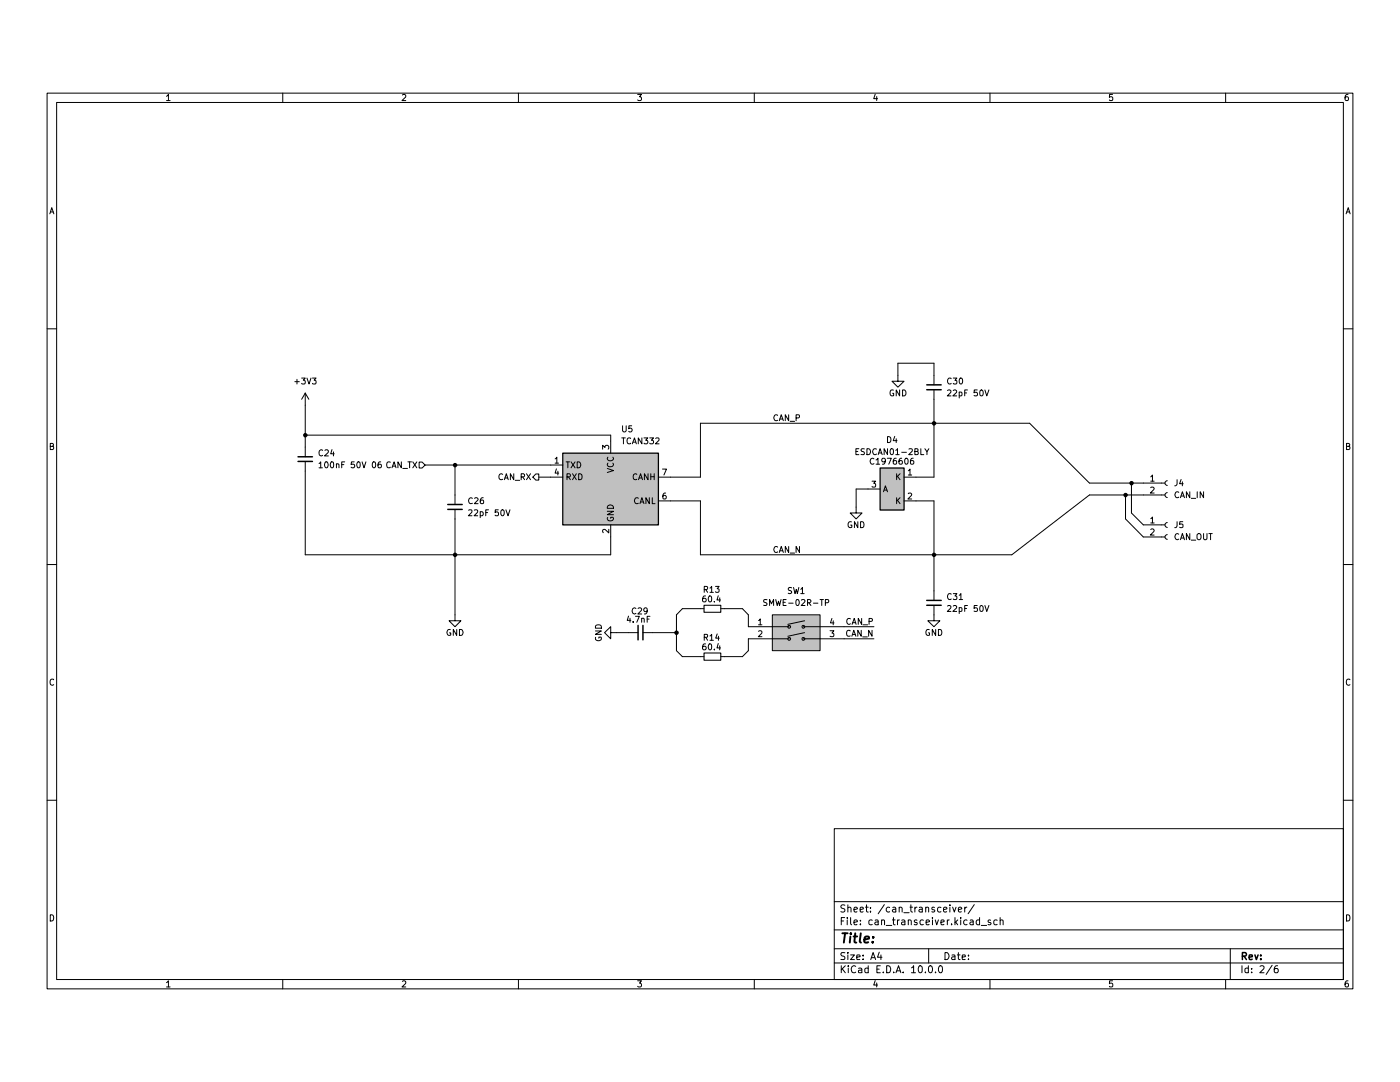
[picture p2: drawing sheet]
(kicad_sch
 (version 20260306)
 (generator "eeschema")
 (generator_version "10.0")
 (paper "A4")
 (lib_symbols
  (symbol "Connector:Conn_01x02_Socket"
   (pin_names
    (offset 1.016) (hide yes)) (exclude_from_sim no) (in_bom yes) (on_board yes)
   (in_pos_files yes)
   (duplicate_pin_numbers_are_jumpers no)
   (property "Reference" "J" (at 0 2.54 0) (show_name no) (do_not_autoplace no) (effects (font (size 1.27 1.27))))
   (property "Value" "Conn_01x02_Socket" (at 0 -5.08 0) (show_name no) (do_not_autoplace no) (effects (font (size 1.27 1.27))))
   (property "Footprint" "" (at 0 0 0) (show_name no) (do_not_autoplace no) (hide yes) (effects (font (size 1.27 1.27))))
   (property "Datasheet" "" (at 0 0 0) (show_name no) (do_not_autoplace no) (hide yes) (effects (font (size 1.27 1.27))))
   (property "Description" "Generic connector, single row, 01x02, script generated" (at 0 0 0) (show_name no) (do_not_autoplace no) (hide yes) (effects (font (size 1.27 1.27))))
   (property "ki_locked" "" (at 0 0 0) (show_name no) (do_not_autoplace no) (effects (font (size 1.27 1.27))))
   (symbol "Conn_01x02_Socket_1_1"
    (polyline (pts (xy -1.27 0) (xy -0.508 0)) (stroke (width 0.1524) (type default)) (fill (type none)))
    (polyline (pts (xy -1.27 -2.54) (xy -0.508 -2.54)) (stroke (width 0.1524) (type default)) (fill (type none)))
    (arc (start 0 -0.508) (mid -0.5058 0) (end 0 0.508) (stroke (width 0.1524) (type default)) (fill (type none)))
    (arc (start 0 -3.048) (mid -0.5058 -2.54) (end 0 -2.032) (stroke (width 0.1524) (type default)) (fill (type none)))
    (pin passive line (at -5.08 0 0) (length 3.81) (name "Pin_1" (effects (font (size 1.27 1.27)))) (number "1" (effects (font (size 1.27 1.27)))))
    (pin passive line (at -5.08 -2.54 0) (length 3.81) (name "Pin_2" (effects (font (size 1.27 1.27)))) (number "2" (effects (font (size 1.27 1.27))))))
   (embedded_fonts no))
  (symbol "Device:C_Small"
   (pin_numbers (hide yes))
   (pin_names
    (offset 0.254) (hide yes)) (exclude_from_sim no) (in_bom yes) (on_board yes)
   (in_pos_files yes)
   (duplicate_pin_numbers_are_jumpers no)
   (property "Reference" "C" (at 0.254 1.778 0) (show_name no) (do_not_autoplace no) (effects (font (size 1.27 1.27)) (justify left)))
   (property "Value" "C_Small" (at 0.254 -2.032 0) (show_name no) (do_not_autoplace no) (effects (font (size 1.27 1.27)) (justify left)))
   (property "Footprint" "" (at 0 0 0) (show_name no) (do_not_autoplace no) (hide yes) (effects (font (size 1.27 1.27))))
   (property "Datasheet" "" (at 0 0 0) (show_name no) (do_not_autoplace no) (hide yes) (effects (font (size 1.27 1.27))))
   (property "Description" "Unpolarized capacitor, small symbol" (at 0 0 0) (show_name no) (do_not_autoplace no) (hide yes) (effects (font (size 1.27 1.27))))
   (symbol "C_Small_0_1"
    (polyline (pts (xy -1.524 0.508) (xy 1.524 0.508)) (stroke (width 0.3048) (type default)) (fill (type none)))
    (polyline (pts (xy -1.524 -0.508) (xy 1.524 -0.508)) (stroke (width 0.3302) (type default)) (fill (type none))))
   (symbol "C_Small_1_1"
    (pin passive line (at 0 2.54 270) (length 2.032) (name "" (effects (font (size 1.27 1.27)))) (number "1" (effects (font (size 1.27 1.27)))))
    (pin passive line (at 0 -2.54 90) (length 2.032) (name "" (effects (font (size 1.27 1.27)))) (number "2" (effects (font (size 1.27 1.27))))))
   (embedded_fonts no))
  (symbol "Device:R_Small"
   (pin_numbers (hide yes))
   (pin_names
    (offset 0.254) (hide yes)) (exclude_from_sim no) (in_bom yes) (on_board yes)
   (in_pos_files yes)
   (duplicate_pin_numbers_are_jumpers no)
   (property "Reference" "R" (at 0.762 0.508 0) (show_name no) (do_not_autoplace no) (effects (font (size 1.27 1.27)) (justify left)))
   (property "Value" "R_Small" (at 0.762 -1.016 0) (show_name no) (do_not_autoplace no) (effects (font (size 1.27 1.27)) (justify left)))
   (property "Footprint" "" (at 0 0 0) (show_name no) (do_not_autoplace no) (hide yes) (effects (font (size 1.27 1.27))))
   (property "Datasheet" "" (at 0 0 0) (show_name no) (do_not_autoplace no) (hide yes) (effects (font (size 1.27 1.27))))
   (property "Description" "Resistor, small symbol" (at 0 0 0) (show_name no) (do_not_autoplace no) (hide yes) (effects (font (size 1.27 1.27))))
   (symbol "R_Small_0_1"
    (rectangle (start -0.762 1.778) (end 0.762 -1.778) (stroke (width 0.2032) (type default)) (fill (type none))))
   (symbol "R_Small_1_1"
    (pin passive line (at 0 2.54 270) (length 0.762) (name "" (effects (font (size 1.27 1.27)))) (number "1" (effects (font (size 1.27 1.27)))))
    (pin passive line (at 0 -2.54 90) (length 0.762) (name "" (effects (font (size 1.27 1.27)))) (number "2" (effects (font (size 1.27 1.27))))))
   (embedded_fonts no))
  (symbol "Interface_CAN_LIN:TCAN332" (exclude_from_sim no) (in_bom yes) (on_board yes)
   (in_pos_files yes)
   (duplicate_pin_numbers_are_jumpers no)
   (property "Reference" "U" (at -10.16 8.89 0) (show_name no) (do_not_autoplace no) (effects (font (size 1.27 1.27)) (justify left)))
   (property "Value" "TCAN332" (at 2.54 8.89 0) (show_name no) (do_not_autoplace no) (effects (font (size 1.27 1.27)) (justify left)))
   (property "Footprint" "" (at 0 -12.7 0) (show_name no) (do_not_autoplace no) (hide yes) (effects (font (size 1.27 1.27)
    (italic yes))))
   (property "Datasheet" "http://www.ti.com/lit/ds/symlink/tcan337.pdf" (at 0 0 0) (show_name no) (do_not_autoplace no) (hide yes) (effects (font (size 1.27 1.27))))
   (property "Description" "High-Speed CAN Transceiver, 1Mbps, 3.3V supply, SOT-23-8/SOIC-8" (at 0 0 0) (show_name no) (do_not_autoplace no) (hide yes) (effects (font (size 1.27 1.27))))
   (symbol "TCAN332_0_1"
    (rectangle (start -10.16 7.62) (end 10.16 -7.62) (stroke (width 0.254) (type default)) (fill (type background))))
   (symbol "TCAN332_1_1"
    (pin input line (at -12.7 5.08 0) (length 2.54) (name "TXD" (effects (font (size 1.27 1.27)))) (number "1" (effects (font (size 1.27 1.27)))))
    (pin power_in line (at 0 -10.16 90) (length 2.54) (name "GND" (effects (font (size 1.27 1.27)))) (number "2" (effects (font (size 1.27 1.27)))))
    (pin power_in line (at 0 10.16 270) (length 2.54) (name "VCC" (effects (font (size 1.27 1.27)))) (number "3" (effects (font (size 1.27 1.27)))))
    (pin tri_state line (at -12.7 2.54 0) (length 2.54) (name "RXD" (effects (font (size 1.27 1.27)))) (number "4" (effects (font (size 1.27 1.27)))))
    (pin no_connect line (at -10.16 -2.54 0) (length 2.54) (hide yes) (name "NC" (effects (font (size 1.27 1.27)))) (number "5" (effects (font (size 1.27 1.27)))))
    (pin bidirectional line (at 12.7 -2.54 180) (length 2.54) (name "CANL" (effects (font (size 1.27 1.27)))) (number "6" (effects (font (size 1.27 1.27)))))
    (pin bidirectional line (at 12.7 2.54 180) (length 2.54) (name "CANH" (effects (font (size 1.27 1.27)))) (number "7" (effects (font (size 1.27 1.27)))))
    (pin no_connect line (at -10.16 -5.08 0) (length 2.54) (hide yes) (name "NC" (effects (font (size 1.27 1.27)))) (number "8" (effects (font (size 1.27 1.27))))))
   (embedded_fonts no))
  (symbol "Sharing_Symbol:ESDCAN01-2BLY" (exclude_from_sim no) (in_bom yes) (on_board yes)
   (in_pos_files yes)
   (duplicate_pin_numbers_are_jumpers no)
   (property "Reference" "D" (at 6.096 1.27 0) (show_name no) (do_not_autoplace no) (effects (font (size 1.27 1.27))))
   (property "Value" "ESDCAN01-2BLY" (at 13.462 -1.016 0) (show_name no) (do_not_autoplace no) (effects (font (size 1.27 1.27))))
   (property "Footprint" "Package_TO_SOT_SMD:TSOT-23" (at -13.97 1.27 0) (show_name no) (do_not_autoplace no) (hide yes) (effects (font (size 1.27 1.27))))
   (property "Datasheet" "https://www.st.com/resource/en/datasheet/esdcan01-2bly.pdf" (at -13.97 1.27 0) (show_name no) (do_not_autoplace no) (hide yes) (effects (font (size 1.27 1.27))))
   (property "Description" "" (at -13.97 1.27 0) (show_name no) (do_not_autoplace no) (hide yes) (effects (font (size 1.27 1.27))))
   (symbol "ESDCAN01-2BLY_0_0"
    (pin passive line (at 0 -5.08 90) (length 2.54) (name "A" (effects (font (size 1.27 1.27)))) (number "3" (effects (font (size 1.27 1.27))))))
   (symbol "ESDCAN01-2BLY_0_1"
    (rectangle (start -4.445 2.54) (end 4.445 -2.54) (stroke (width 0.254) (type default)) (fill (type background))))
   (symbol "ESDCAN01-2BLY_1_1"
    (pin passive line (at -2.54 5.08 270) (length 2.54) (name "K" (effects (font (size 1.27 1.27)))) (number "1" (effects (font (size 1.27 1.27)))))
    (pin passive line (at 2.54 5.08 270) (length 2.54) (name "K" (effects (font (size 1.27 1.27)))) (number "2" (effects (font (size 1.27 1.27))))))
   (embedded_fonts no))
  (symbol "Sharing_Symbol:SMWE-02R-TP" (exclude_from_sim no) (in_bom yes) (on_board yes)
   (in_pos_files yes)
   (duplicate_pin_numbers_are_jumpers no)
   (property "Reference" "SW" (at 0 0 0) (show_name no) (do_not_autoplace no) (effects (font (size 1.27 1.27))))
   (property "Value" "SMWE-02R-TP" (at 0 0 0) (show_name no) (do_not_autoplace no) (effects (font (size 1.27 1.27))))
   (property "Footprint" "Sharing_Footprint:SW-TH_SMWE-02R-TP" (at 0 0 0) (show_name no) (do_not_autoplace no) (hide yes) (effects (font (size 1.27 1.27))))
   (property "Datasheet" "https://item.szlcsc.com/datasheet/SMWE-02R-TP/6048234.html" (at 0 0 0) (show_name no) (do_not_autoplace no) (hide yes) (effects (font (size 1.27 1.27))))
   (property "Description" "Type:Slide, Rocked Circuit:DPST Number of Positions:1 Termination Style:PC Pin Lead Pitch:- Current Rating:25mA Voltage Rating:24V Operating Temperature:-20°C~+70°C Operating Temperature:-20°C~+70°C Operating Life:4,000 times Color:Red" (at 0 0 0) (show_name no) (do_not_autoplace no) (hide yes) (effects (font (size 1.27 1.27))))
   (property "Manufacturer Part" "SMWE-02R-TP" (at 0 0 0) (show_name no) (do_not_autoplace no) (hide yes) (effects (font (size 1.27 1.27))))
   (property "Manufacturer" "SM Switch" (at 0 0 0) (show_name no) (do_not_autoplace no) (hide yes) (effects (font (size 1.27 1.27))))
   (property "Supplier Part" "C5299546" (at 0 0 0) (show_name no) (do_not_autoplace no) (hide yes) (effects (font (size 1.27 1.27))))
   (property "Supplier" "LCSC" (at 0 0 0) (show_name no) (do_not_autoplace no) (hide yes) (effects (font (size 1.27 1.27))))
   (property "LCSC Part Name" "1位拨码开关" (at 0 0 0) (show_name no) (do_not_autoplace no) (hide yes) (effects (font (size 1.27 1.27))))
   (symbol "SMWE-02R-TP_1_0"
    (polyline (pts (xy -5.08 0) (xy -1.524 0)) (stroke (width 0) (type default)) (fill (type none)))
    (polyline (pts (xy -5.08 -2.54) (xy -1.524 -2.54)) (stroke (width 0) (type default)) (fill (type none)))
    (polyline (pts (xy -1.778 0.508) (xy 1.778 1.27)) (stroke (width 0) (type default)) (fill (type none)))
    (polyline (pts (xy -1.778 -2.032) (xy 1.778 -1.27)) (stroke (width 0) (type default)) (fill (type none)))
    (circle (center -1.524 0) (radius 0.254) (stroke (width 0) (type default)) (fill (type none)))
    (circle (center -1.524 -2.54) (radius 0.254) (stroke (width 0) (type default)) (fill (type none)))
    (polyline (pts (xy 1.524 0) (xy 5.08 0)) (stroke (width 0) (type default)) (fill (type none)))
    (circle (center 1.524 0) (radius 0.254) (stroke (width 0) (type default)) (fill (type none)))
    (polyline (pts (xy 1.524 -2.54) (xy 5.08 -2.54)) (stroke (width 0) (type default)) (fill (type none)))
    (circle (center 1.524 -2.54) (radius 0.254) (stroke (width 0) (type default)) (fill (type none)))
    (pin unspecified line (at -10.16 0 0) (length 5.08) (name "1" (effects (font (size 0.0254 0.0254)))) (number "1" (effects (font (size 1.27 1.27)))))
    (pin unspecified line (at -10.16 -2.54 0) (length 5.08) (name "2" (effects (font (size 0.0254 0.0254)))) (number "2" (effects (font (size 1.27 1.27)))))
    (pin unspecified line (at 10.16 -2.54 180) (length 5.08) (name "3" (effects (font (size 0.0254 0.0254)))) (number "3" (effects (font (size 1.27 1.27)))))
    (pin unspecified line (at 10.16 0 180) (length 5.08) (name "4" (effects (font (size 0.0254 0.0254)))) (number "4" (effects (font (size 1.27 1.27))))))
   (symbol "SMWE-02R-TP_1_1"
    (rectangle (start -5.08 2.54) (end 5.08 -5.08) (stroke (width 0) (type solid)) (fill (type background))))
   (embedded_fonts no))
  (symbol "power:+3V3"
   (power global)
   (pin_names
    (offset 0)) (exclude_from_sim no) (in_bom yes) (on_board yes)
   (in_pos_files yes)
   (duplicate_pin_numbers_are_jumpers no)
   (property "Reference" "#PWR" (at 0 -3.81 0) (show_name no) (do_not_autoplace no) (hide yes) (effects (font (size 1.27 1.27))))
   (property "Value" "+3V3" (at 0 3.556 0) (show_name no) (do_not_autoplace no) (effects (font (size 1.27 1.27))))
   (property "Footprint" "" (at 0 0 0) (show_name no) (do_not_autoplace no) (hide yes) (effects (font (size 1.27 1.27))))
   (property "Datasheet" "" (at 0 0 0) (show_name no) (do_not_autoplace no) (hide yes) (effects (font (size 1.27 1.27))))
   (property "Description" "Power symbol creates a global label with name \"+3V3\"" (at 0 0 0) (show_name no) (do_not_autoplace no) (hide yes) (effects (font (size 1.27 1.27))))
   (symbol "+3V3_0_1"
    (polyline (pts (xy -0.762 1.27) (xy 0 2.54)) (stroke (width 0) (type default)) (fill (type none)))
    (polyline (pts (xy 0 2.54) (xy 0.762 1.27)) (stroke (width 0) (type default)) (fill (type none)))
    (polyline (pts (xy 0 0) (xy 0 2.54)) (stroke (width 0) (type default)) (fill (type none))))
   (symbol "+3V3_1_1"
    (pin power_in line (at 0 0 90) (length 0) (hide yes) (name "+3V3" (effects (font (size 1.27 1.27)))) (number "1" (effects (font (size 1.27 1.27))))))
   (embedded_fonts no))
  (symbol "power:GND"
   (power global)
   (pin_names
    (offset 0)) (exclude_from_sim no) (in_bom yes) (on_board yes)
   (in_pos_files yes)
   (duplicate_pin_numbers_are_jumpers no)
   (property "Reference" "#PWR" (at 0 -6.35 0) (show_name no) (do_not_autoplace no) (hide yes) (effects (font (size 1.27 1.27))))
   (property "Value" "GND" (at 0 -3.81 0) (show_name no) (do_not_autoplace no) (effects (font (size 1.27 1.27))))
   (property "Footprint" "" (at 0 0 0) (show_name no) (do_not_autoplace no) (hide yes) (effects (font (size 1.27 1.27))))
   (property "Datasheet" "" (at 0 0 0) (show_name no) (do_not_autoplace no) (hide yes) (effects (font (size 1.27 1.27))))
   (property "Description" "Power symbol creates a global label with name \"GND\" , ground" (at 0 0 0) (show_name no) (do_not_autoplace no) (hide yes) (effects (font (size 1.27 1.27))))
   (symbol "GND_0_1"
    (polyline (pts (xy 0 0) (xy 0 -1.27) (xy 1.27 -1.27) (xy 0 -2.54) (xy -1.27 -1.27) (xy 0 -1.27)) (stroke (width 0) (type default)) (fill (type none))))
   (symbol "GND_1_1"
    (pin power_in line (at 0 0 270) (length 0) (hide yes) (name "GND" (effects (font (size 1.27 1.27)))) (number "1" (effects (font (size 1.27 1.27))))))
   (embedded_fonts no)))
 (junction
  (at 238.76 95.25)
  (diameter 0)
  (color 0 0 0 0))
 (junction
  (at 198.12 80.01)
  (diameter 0)
  (color 0 0 0 0))
 (junction
  (at 143.51 124.46)
  (diameter 0)
  (color 0 0 0 0))
 (junction
  (at 198.12 107.95)
  (diameter 0)
  (color 0 0 0 0))
 (junction
  (at 64.77 82.55)
  (diameter 0)
  (color 0 0 0 0))
 (junction
  (at 96.52 88.9)
  (diameter 0)
  (color 0 0 0 0))
 (junction
  (at 96.52 107.95)
  (diameter 0)
  (color 0 0 0 0))
 (junction
  (at 240.03 92.71)
  (diameter 0)
  (color 0 0 0 0))
 (wire
  (pts (xy 96.52 107.95) (xy 129.54 107.95))
  (stroke (width 0) (type default)))
 (wire
  (pts (xy 129.54 82.55) (xy 129.54 83.82))
  (stroke (width 0) (type default)))
 (wire
  (pts (xy 143.51 120.65) (xy 143.51 124.46))
  (stroke (width 0) (type default)))
 (wire
  (pts (xy 242.57 104.14) (xy 238.76 100.33))
  (stroke (width 0) (type default)))
 (wire
  (pts (xy 143.51 124.46) (xy 143.51 128.27))
  (stroke (width 0) (type default)))
 (wire
  (pts (xy 231.14 92.71) (xy 240.03 92.71))
  (stroke (width 0) (type default)))
 (wire
  (pts (xy 158.75 125.73) (xy 158.75 128.27))
  (stroke (width 0) (type default)))
 (wire
  (pts (xy 238.76 95.25) (xy 238.76 100.33))
  (stroke (width 0) (type default)))
 (wire
  (pts (xy 153.67 129.54) (xy 157.48 129.54))
  (stroke (width 0) (type default)))
 (wire
  (pts (xy 198.12 96.52) (xy 198.12 107.95))
  (stroke (width 0) (type default)))
 (wire
  (pts (xy 148.59 80.01) (xy 148.59 91.44))
  (stroke (width 0) (type default)))
 (wire
  (pts (xy 198.12 107.95) (xy 214.63 107.95))
  (stroke (width 0) (type default)))
 (wire
  (pts (xy 240.03 92.71) (xy 242.57 92.71))
  (stroke (width 0) (type default)))
 (wire
  (pts (xy 181.61 93.98) (xy 184.15 93.98))
  (stroke (width 0) (type default)))
 (wire
  (pts (xy 185.42 123.19) (xy 179.07 123.19))
  (stroke (width 0) (type default)))
 (wire
  (pts (xy 179.07 125.73) (xy 185.42 125.73))
  (stroke (width 0) (type default)))
 (wire
  (pts (xy 64.77 82.55) (xy 64.77 85.09))
  (stroke (width 0) (type default)))
 (wire
  (pts (xy 144.78 129.54) (xy 148.59 129.54))
  (stroke (width 0) (type default)))
 (wire
  (pts (xy 144.78 119.38) (xy 148.59 119.38))
  (stroke (width 0) (type default)))
 (wire
  (pts (xy 96.52 107.95) (xy 96.52 120.65))
  (stroke (width 0) (type default)))
 (wire
  (pts (xy 133.35 124.46) (xy 130.81 124.46))
  (stroke (width 0) (type default)))
 (wire
  (pts (xy 96.52 100.33) (xy 96.52 107.95))
  (stroke (width 0) (type default)))
 (wire
  (pts (xy 64.77 107.95) (xy 96.52 107.95))
  (stroke (width 0) (type default)))
 (wire
  (pts (xy 64.77 90.17) (xy 64.77 107.95))
  (stroke (width 0) (type default)))
 (wire
  (pts (xy 242.57 101.6) (xy 240.03 99.06))
  (stroke (width 0) (type default)))
 (wire
  (pts (xy 144.78 129.54) (xy 143.51 128.27))
  (stroke (width 0) (type default)))
 (wire
  (pts (xy 157.48 129.54) (xy 158.75 128.27))
  (stroke (width 0) (type default)))
 (wire
  (pts (xy 231.14 95.25) (xy 238.76 95.25))
  (stroke (width 0) (type default)))
 (wire
  (pts (xy 190.5 69.85) (xy 190.5 67.31))
  (stroke (width 0) (type default)))
 (wire
  (pts (xy 90.17 88.9) (xy 96.52 88.9))
  (stroke (width 0) (type default)))
 (wire
  (pts (xy 96.52 88.9) (xy 116.84 88.9))
  (stroke (width 0) (type default)))
 (wire
  (pts (xy 198.12 80.01) (xy 218.44 80.01))
  (stroke (width 0) (type default)))
 (wire
  (pts (xy 148.59 107.95) (xy 148.59 96.52))
  (stroke (width 0) (type default)))
 (wire
  (pts (xy 158.75 120.65) (xy 158.75 123.19))
  (stroke (width 0) (type default)))
 (wire
  (pts (xy 148.59 96.52) (xy 142.24 96.52))
  (stroke (width 0) (type default)))
 (wire
  (pts (xy 64.77 76.2) (xy 64.77 82.55))
  (stroke (width 0) (type default)))
 (wire
  (pts (xy 194.31 91.44) (xy 198.12 91.44))
  (stroke (width 0) (type default)))
 (wire
  (pts (xy 138.43 124.46) (xy 143.51 124.46))
  (stroke (width 0) (type default)))
 (wire
  (pts (xy 64.77 82.55) (xy 129.54 82.55))
  (stroke (width 0) (type default)))
 (wire
  (pts (xy 129.54 104.14) (xy 129.54 107.95))
  (stroke (width 0) (type default)))
 (wire
  (pts (xy 190.5 67.31) (xy 198.12 67.31))
  (stroke (width 0) (type default)))
 (wire
  (pts (xy 153.67 119.38) (xy 157.48 119.38))
  (stroke (width 0) (type default)))
 (wire
  (pts (xy 143.51 120.65) (xy 144.78 119.38))
  (stroke (width 0) (type default)))
 (wire
  (pts (xy 181.61 97.79) (xy 181.61 93.98))
  (stroke (width 0) (type default)))
 (wire
  (pts (xy 157.48 119.38) (xy 158.75 120.65))
  (stroke (width 0) (type default)))
 (wire
  (pts (xy 198.12 67.31) (xy 198.12 69.85))
  (stroke (width 0) (type default)))
 (wire
  (pts (xy 198.12 107.95) (xy 198.12 115.57))
  (stroke (width 0) (type default)))
 (wire
  (pts (xy 231.14 92.71) (xy 218.44 80.01))
  (stroke (width 0) (type default)))
 (wire
  (pts (xy 114.3 91.44) (xy 116.84 91.44))
  (stroke (width 0) (type default)))
 (wire
  (pts (xy 198.12 74.93) (xy 198.12 80.01))
  (stroke (width 0) (type default)))
 (wire
  (pts (xy 238.76 95.25) (xy 242.57 95.25))
  (stroke (width 0) (type default)))
 (wire
  (pts (xy 194.31 96.52) (xy 198.12 96.52))
  (stroke (width 0) (type default)))
 (wire
  (pts (xy 214.63 107.95) (xy 231.14 95.25))
  (stroke (width 0) (type default)))
 (wire
  (pts (xy 198.12 91.44) (xy 198.12 80.01))
  (stroke (width 0) (type default)))
 (wire
  (pts (xy 96.52 88.9) (xy 96.52 95.25))
  (stroke (width 0) (type default)))
 (wire
  (pts (xy 148.59 107.95) (xy 198.12 107.95))
  (stroke (width 0) (type default)))
 (wire
  (pts (xy 240.03 92.71) (xy 240.03 99.06))
  (stroke (width 0) (type default)))
 (wire
  (pts (xy 148.59 91.44) (xy 142.24 91.44))
  (stroke (width 0) (type default)))
 (wire
  (pts (xy 148.59 80.01) (xy 198.12 80.01))
  (stroke (width 0) (type default)))
 (label "CAN_P"
  (at 163.83 80.01 0)
  (effects (font (size 1.27 1.27)) (justify left bottom)))
 (label "CAN_P"
  (at 185.42 123.19 180)
  (effects (font (size 1.27 1.27)) (justify right bottom)))
 (label "CAN_N"
  (at 163.83 107.95 0)
  (effects (font (size 1.27 1.27)) (justify left bottom)))
 (label "CAN_N"
  (at 185.42 125.73 180)
  (effects (font (size 1.27 1.27)) (justify right bottom)))
 (hierarchical_label "CAN_RX"
  (shape output)
  (at 114.3 91.44 180)
  (effects (font (size 1.27 1.27)) (justify right)))
 (hierarchical_label "CAN_TX"
  (shape input)
  (at 90.17 88.9 180)
  (effects (font (size 1.27 1.27)) (justify right)))
 (symbol
  (lib_id "Device:R_Small")
  (at 151.13 129.54 90)
  (unit 1)
  (body_style 1)
  (exclude_from_sim no)
  (in_bom yes)
  (on_board yes)
  (in_pos_files yes)
  (dnp no)
  (property "Reference" "R14" (at 152.908 125.476 90) (show_name no) (do_not_autoplace no) (effects (font (size 1.27 1.27)) (justify left)))
  (property "Value" "60.4" (at 153.162 127.508 90) (show_name no) (do_not_autoplace no) (effects (font (size 1.27 1.27)) (justify left)))
  (property "Footprint" "Resistor_SMD:R_0603_1608Metric" (at 151.13 129.54 0) (hide yes) (show_name no) (do_not_autoplace no) (effects (font (size 1.27 1.27))))
  (property "Datasheet" "" (at 151.13 129.54 0) (hide yes) (show_name no) (do_not_autoplace no) (effects (font (size 1.27 1.27))))
  (property "Description" "Resistor, small symbol" (at 151.13 129.54 0) (hide yes) (show_name no) (do_not_autoplace no) (effects (font (size 1.27 1.27))))
  (property "LCSC Part #" "C23090" (at 151.13 129.54 0) (hide yes) (show_name no) (do_not_autoplace no) (effects (font (size 1.27 1.27))))
  (property "JLCPCB Part #" "C23090" (at 154.686 123.19 0) (hide yes) (show_name no) (do_not_autoplace no) (effects (font (size 1.27 1.27))))
  (property "Package" "0603" (at 151.13 129.54 0) (hide yes) (show_name no) (do_not_autoplace no) (effects (font (size 1.27 1.27))))
  (pin "1")
  (pin "2"))
 (symbol
  (lib_id "Device:C_Small")
  (at 198.12 72.39 0)
  (unit 1)
  (body_style 1)
  (exclude_from_sim no)
  (in_bom yes)
  (on_board yes)
  (in_pos_files yes)
  (dnp no)
  (property "Reference" "C30" (at 200.66 71.1262 0) (show_name no) (do_not_autoplace no) (effects (font (size 1.27 1.27)) (justify left)))
  (property "Value" "22pF 50V" (at 200.66 73.6662 0) (show_name no) (do_not_autoplace no) (effects (font (size 1.27 1.27)) (justify left)))
  (property "Footprint" "Capacitor_SMD:C_0402_1005Metric" (at 198.12 72.39 0) (hide yes) (show_name no) (do_not_autoplace no) (effects (font (size 1.27 1.27))))
  (property "Datasheet" "" (at 198.12 72.39 0) (hide yes) (show_name no) (do_not_autoplace no) (effects (font (size 1.27 1.27))))
  (property "Description" "Unpolarized capacitor, small symbol" (at 198.12 72.39 0) (hide yes) (show_name no) (do_not_autoplace no) (effects (font (size 1.27 1.27))))
  (property "LCSC Part #" "C70464" (at 198.12 72.39 0) (hide yes) (show_name no) (do_not_autoplace no) (effects (font (size 1.27 1.27))))
  (property "JLCPCB Part #" "C1555" (at 204.978 75.946 0) (hide yes) (show_name no) (do_not_autoplace no) (effects (font (size 1.27 1.27))))
  (property "Package" "0402 Basic" (at 198.12 72.39 0) (hide yes) (show_name no) (do_not_autoplace no) (effects (font (size 1.27 1.27))))
  (pin "1")
  (pin "2"))
 (symbol
  (lib_id "power:GND")
  (at 190.5 69.85 0)
  (unit 1)
  (body_style 1)
  (exclude_from_sim no)
  (in_bom yes)
  (on_board yes)
  (in_pos_files yes)
  (dnp no)
  (property "Reference" "#PWR057" (at 190.5 76.2 0) (hide yes) (show_name no) (do_not_autoplace no) (effects (font (size 1.27 1.27))))
  (property "Value" "GND" (at 190.5 73.66 0) (show_name no) (do_not_autoplace no) (effects (font (size 1.27 1.27))))
  (property "Footprint" "" (at 190.5 69.85 0) (hide yes) (show_name no) (do_not_autoplace no) (effects (font (size 1.27 1.27))))
  (property "Datasheet" "" (at 190.5 69.85 0) (hide yes) (show_name no) (do_not_autoplace no) (effects (font (size 1.27 1.27))))
  (property "Description" "Power symbol creates a global label with name \"GND\" , ground" (at 190.5 69.85 0) (hide yes) (show_name no) (do_not_autoplace no) (effects (font (size 1.27 1.27))))
  (pin "1"))
 (symbol
  (lib_id "Device:C_Small")
  (at 198.12 118.11 0)
  (unit 1)
  (body_style 1)
  (exclude_from_sim no)
  (in_bom yes)
  (on_board yes)
  (in_pos_files yes)
  (dnp no)
  (property "Reference" "C31" (at 200.66 116.8462 0) (show_name no) (do_not_autoplace no) (effects (font (size 1.27 1.27)) (justify left)))
  (property "Value" "22pF 50V" (at 200.66 119.3862 0) (show_name no) (do_not_autoplace no) (effects (font (size 1.27 1.27)) (justify left)))
  (property "Footprint" "Capacitor_SMD:C_0402_1005Metric" (at 198.12 118.11 0) (hide yes) (show_name no) (do_not_autoplace no) (effects (font (size 1.27 1.27))))
  (property "Datasheet" "" (at 198.12 118.11 0) (hide yes) (show_name no) (do_not_autoplace no) (effects (font (size 1.27 1.27))))
  (property "Description" "Unpolarized capacitor, small symbol" (at 198.12 118.11 0) (hide yes) (show_name no) (do_not_autoplace no) (effects (font (size 1.27 1.27))))
  (property "LCSC Part #" "C70464" (at 198.12 118.11 0) (hide yes) (show_name no) (do_not_autoplace no) (effects (font (size 1.27 1.27))))
  (property "JLCPCB Part #" "C1555" (at 204.978 121.92 0) (hide yes) (show_name no) (do_not_autoplace no) (effects (font (size 1.27 1.27))))
  (property "Package" "0402 Basic" (at 198.12 118.11 0) (hide yes) (show_name no) (do_not_autoplace no) (effects (font (size 1.27 1.27))))
  (pin "1")
  (pin "2"))
 (symbol
  (lib_id "Device:C_Small")
  (at 96.52 97.79 0)
  (unit 1)
  (body_style 1)
  (exclude_from_sim no)
  (in_bom yes)
  (on_board yes)
  (in_pos_files yes)
  (dnp no)
  (property "Reference" "C26" (at 99.06 96.5262 0) (show_name no) (do_not_autoplace no) (effects (font (size 1.27 1.27)) (justify left)))
  (property "Value" "22pF 50V" (at 99.06 99.0662 0) (show_name no) (do_not_autoplace no) (effects (font (size 1.27 1.27)) (justify left)))
  (property "Footprint" "Capacitor_SMD:C_0402_1005Metric" (at 96.52 97.79 0) (hide yes) (show_name no) (do_not_autoplace no) (effects (font (size 1.27 1.27))))
  (property "Datasheet" "" (at 96.52 97.79 0) (hide yes) (show_name no) (do_not_autoplace no) (effects (font (size 1.27 1.27))))
  (property "Description" "Unpolarized capacitor, small symbol" (at 96.52 97.79 0) (hide yes) (show_name no) (do_not_autoplace no) (effects (font (size 1.27 1.27))))
  (property "LCSC Part #" "C70464" (at 96.52 97.79 0) (hide yes) (show_name no) (do_not_autoplace no) (effects (font (size 1.27 1.27))))
  (property "JLCPCB Part #" "C1555" (at 103.378 101.6 0) (hide yes) (show_name no) (do_not_autoplace no) (effects (font (size 1.27 1.27))))
  (property "Package" "0402 Basic" (at 96.52 97.79 0) (hide yes) (show_name no) (do_not_autoplace no) (effects (font (size 1.27 1.27))))
  (pin "1")
  (pin "2"))
 (symbol
  (lib_id "Sharing_Symbol:ESDCAN01-2BLY")
  (at 189.23 93.98 270)
  (unit 1)
  (body_style 1)
  (exclude_from_sim no)
  (in_bom yes)
  (on_board yes)
  (in_pos_files yes)
  (dnp no)
  (property "Reference" "D4" (at 189.23 83.566 90) (show_name no) (do_not_autoplace no) (effects (font (size 1.27 1.27))))
  (property "Value" "ESDCAN01-2BLY" (at 189.23 86.106 90) (show_name no) (do_not_autoplace no) (effects (font (size 1.27 1.27))))
  (property "Footprint" "Package_TO_SOT_SMD:TSOT-23" (at 190.5 80.01 0) (hide yes) (show_name no) (do_not_autoplace no) (effects (font (size 1.27 1.27))))
  (property "Datasheet" "https://www.st.com/resource/en/datasheet/esdcan01-2bly.pdf" (at 190.5 80.01 0) (hide yes) (show_name no) (do_not_autoplace no) (effects (font (size 1.27 1.27))))
  (property "Description" "" (at 190.5 80.01 0) (hide yes) (show_name no) (do_not_autoplace no) (effects (font (size 1.27 1.27))))
  (property "JLCPCB Part #" "C1976606" (at 189.23 88.138 90) (show_name no) (do_not_autoplace no) (effects (font (size 1.27 1.27))))
  (property "LCSC Part #" "C1976606" (at 189.23 93.98 90) (hide yes) (show_name no) (do_not_autoplace no) (effects (font (size 1.27 1.27))))
  (pin "1")
  (pin "3")
  (pin "2"))
 (symbol
  (lib_id "Sharing_Symbol:SMWE-02R-TP")
  (at 168.91 123.19 0)
  (unit 1)
  (body_style 1)
  (exclude_from_sim no)
  (in_bom yes)
  (on_board yes)
  (in_pos_files yes)
  (dnp no)
  (fields_autoplaced yes)
  (property "Reference" "SW1" (at 168.91 115.57 0) (show_name no) (do_not_autoplace no) (effects (font (size 1.27 1.27))))
  (property "Value" "SMWE-02R-TP" (at 168.91 118.11 0) (show_name no) (do_not_autoplace no) (effects (font (size 1.27 1.27))))
  (property "Footprint" "Sharing_Footprint:SW-TH_SMWE-02R-TP" (at 168.91 123.19 0) (hide yes) (show_name no) (do_not_autoplace no) (effects (font (size 1.27 1.27))))
  (property "Datasheet" "https://item.szlcsc.com/datasheet/SMWE-02R-TP/6048234.html" (at 168.91 123.19 0) (hide yes) (show_name no) (do_not_autoplace no) (effects (font (size 1.27 1.27))))
  (property "Description" "Type:Slide, Rocked Circuit:DPST Number of Positions:1 Termination Style:PC Pin Lead Pitch:- Current Rating:25mA Voltage Rating:24V Operating Temperature:-20°C~+70°C Operating Temperature:-20°C~+70°C Operating Life:4,000 times Color:Red" (at 168.91 123.19 0) (hide yes) (show_name no) (do_not_autoplace no) (effects (font (size 1.27 1.27))))
  (property "Manufacturer Part" "SMWE-02R-TP" (at 168.91 123.19 0) (hide yes) (show_name no) (do_not_autoplace no) (effects (font (size 1.27 1.27))))
  (property "Manufacturer" "SM Switch" (at 168.91 123.19 0) (hide yes) (show_name no) (do_not_autoplace no) (effects (font (size 1.27 1.27))))
  (property "Supplier Part" "C5299546" (at 168.91 123.19 0) (hide yes) (show_name no) (do_not_autoplace no) (effects (font (size 1.27 1.27))))
  (property "Supplier" "LCSC" (at 168.91 123.19 0) (hide yes) (show_name no) (do_not_autoplace no) (effects (font (size 1.27 1.27))))
  (property "LCSC Part Name" "1位拨码开关" (at 168.91 123.19 0) (hide yes) (show_name no) (do_not_autoplace no) (effects (font (size 1.27 1.27))))
  (property "JLCPCB Part #" "C5299546 " (at 168.91 123.19 0) (hide yes) (show_name no) (do_not_autoplace no) (effects (font (size 1.27 1.27))))
  (pin "2")
  (pin "1")
  (pin "3")
  (pin "4"))
 (symbol
  (lib_id "Device:C_Small")
  (at 64.77 87.63 0)
  (unit 1)
  (body_style 1)
  (exclude_from_sim no)
  (in_bom yes)
  (on_board yes)
  (in_pos_files yes)
  (dnp no)
  (property "Reference" "C24" (at 67.31 86.3662 0) (show_name no) (do_not_autoplace no) (effects (font (size 1.27 1.27)) (justify left)))
  (property "Value" "100nF 50V 06" (at 67.31 88.9 0) (show_name no) (do_not_autoplace no) (effects (font (size 1.27 1.27)) (justify left)))
  (property "Footprint" "Capacitor_SMD:C_0603_1608Metric" (at 64.77 87.63 0) (hide yes) (show_name no) (do_not_autoplace no) (effects (font (size 1.27 1.27))))
  (property "Datasheet" "" (at 64.77 87.63 0) (hide yes) (show_name no) (do_not_autoplace no) (effects (font (size 1.27 1.27))))
  (property "Description" "Unpolarized capacitor, small symbol" (at 64.77 87.63 0) (hide yes) (show_name no) (do_not_autoplace no) (effects (font (size 1.27 1.27))))
  (property "LCSC Part #" "C1525" (at 64.77 87.63 0) (hide yes) (show_name no) (do_not_autoplace no) (effects (font (size 1.27 1.27))))
  (property "JLCPCB Part #" "C14663" (at 70.358 91.44 0) (hide yes) (show_name no) (do_not_autoplace no) (effects (font (size 1.27 1.27))))
  (property "Package" "0603 Basic" (at 64.77 87.63 0) (hide yes) (show_name no) (do_not_autoplace no) (effects (font (size 1.27 1.27))))
  (pin "1")
  (pin "2"))
 (symbol
  (lib_id "power:GND")
  (at 130.81 124.46 270)
  (unit 1)
  (body_style 1)
  (exclude_from_sim no)
  (in_bom yes)
  (on_board yes)
  (in_pos_files yes)
  (dnp no)
  (property "Reference" "#PWR054" (at 124.46 124.46 0) (hide yes) (show_name no) (do_not_autoplace no) (effects (font (size 1.27 1.27))))
  (property "Value" "GND" (at 127 124.46 0) (show_name no) (do_not_autoplace no) (effects (font (size 1.27 1.27))))
  (property "Footprint" "" (at 130.81 124.46 0) (hide yes) (show_name no) (do_not_autoplace no) (effects (font (size 1.27 1.27))))
  (property "Datasheet" "" (at 130.81 124.46 0) (hide yes) (show_name no) (do_not_autoplace no) (effects (font (size 1.27 1.27))))
  (property "Description" "Power symbol creates a global label with name \"GND\" , ground" (at 130.81 124.46 0) (hide yes) (show_name no) (do_not_autoplace no) (effects (font (size 1.27 1.27))))
  (pin "1"))
 (symbol
  (lib_id "Connector:Conn_01x02_Socket")
  (at 247.65 92.71 0)
  (unit 1)
  (body_style 1)
  (exclude_from_sim no)
  (in_bom yes)
  (on_board yes)
  (in_pos_files yes)
  (dnp no)
  (fields_autoplaced yes)
  (property "Reference" "J4" (at 248.92 92.7099 0) (show_name no) (do_not_autoplace no) (effects (font (size 1.27 1.27)) (justify left)))
  (property "Value" "CAN_IN" (at 248.92 95.2499 0) (show_name no) (do_not_autoplace no) (effects (font (size 1.27 1.27)) (justify left)))
  (property "Footprint" "Connector_JST:JST_XH_B2B-XH-AM_1x02_P2.50mm_Vertical" (at 247.65 92.71 0) (hide yes) (show_name no) (do_not_autoplace no) (effects (font (size 1.27 1.27))))
  (property "Datasheet" "" (at 247.65 92.71 0) (hide yes) (show_name no) (do_not_autoplace no) (effects (font (size 1.27 1.27))))
  (property "Description" "Generic connector, single row, 01x02, script generated" (at 247.65 92.71 0) (hide yes) (show_name no) (do_not_autoplace no) (effects (font (size 1.27 1.27))))
  (property "JLCPCB Part #" "C158012" (at 247.65 92.71 0) (hide yes) (show_name no) (do_not_autoplace no) (effects (font (size 1.27 1.27))))
  (property "FT Rotation Offset" "180" (at 247.65 92.71 0) (hide yes) (show_name no) (do_not_autoplace no) (effects (font (size 1.27 1.27))))
  (pin "2")
  (pin "1"))
 (symbol
  (lib_id "Device:C_Small")
  (at 135.89 124.46 90)
  (unit 1)
  (body_style 1)
  (exclude_from_sim no)
  (in_bom yes)
  (on_board yes)
  (in_pos_files yes)
  (dnp no)
  (property "Reference" "C29" (at 137.668 119.888 90) (show_name no) (do_not_autoplace no) (effects (font (size 1.27 1.27)) (justify left)))
  (property "Value" "4.7nF" (at 138.176 121.666 90) (show_name no) (do_not_autoplace no) (effects (font (size 1.27 1.27)) (justify left)))
  (property "Footprint" "Capacitor_SMD:C_0402_1005Metric" (at 135.89 124.46 0) (hide yes) (show_name no) (do_not_autoplace no) (effects (font (size 1.27 1.27))))
  (property "Datasheet" "" (at 135.89 124.46 0) (hide yes) (show_name no) (do_not_autoplace no) (effects (font (size 1.27 1.27))))
  (property "Description" "Unpolarized capacitor, small symbol" (at 135.89 124.46 0) (hide yes) (show_name no) (do_not_autoplace no) (effects (font (size 1.27 1.27))))
  (property "LCSC Part #" "C70464" (at 135.89 124.46 0) (hide yes) (show_name no) (do_not_autoplace no) (effects (font (size 1.27 1.27))))
  (property "JLCPCB Part #" "C1538" (at 136.144 121.412 90) (hide yes) (show_name no) (do_not_autoplace no) (effects (font (size 1.27 1.27))))
  (property "Package" "0402 Basic " (at 135.89 124.46 90) (hide yes) (show_name no) (do_not_autoplace no) (effects (font (size 1.27 1.27))))
  (pin "1")
  (pin "2"))
 (symbol
  (lib_id "power:GND")
  (at 96.52 120.65 0)
  (unit 1)
  (body_style 1)
  (exclude_from_sim no)
  (in_bom yes)
  (on_board yes)
  (in_pos_files yes)
  (dnp no)
  (property "Reference" "#PWR051" (at 96.52 127 0) (hide yes) (show_name no) (do_not_autoplace no) (effects (font (size 1.27 1.27))))
  (property "Value" "GND" (at 96.52 124.46 0) (show_name no) (do_not_autoplace no) (effects (font (size 1.27 1.27))))
  (property "Footprint" "" (at 96.52 120.65 0) (hide yes) (show_name no) (do_not_autoplace no) (effects (font (size 1.27 1.27))))
  (property "Datasheet" "" (at 96.52 120.65 0) (hide yes) (show_name no) (do_not_autoplace no) (effects (font (size 1.27 1.27))))
  (property "Description" "Power symbol creates a global label with name \"GND\" , ground" (at 96.52 120.65 0) (hide yes) (show_name no) (do_not_autoplace no) (effects (font (size 1.27 1.27))))
  (pin "1"))
 (symbol
  (lib_id "Interface_CAN_LIN:TCAN332")
  (at 129.54 93.98 0)
  (unit 1)
  (body_style 1)
  (exclude_from_sim no)
  (in_bom yes)
  (on_board yes)
  (in_pos_files yes)
  (dnp no)
  (fields_autoplaced yes)
  (property "Reference" "U5" (at 131.6833 81.28 0) (show_name no) (do_not_autoplace no) (effects (font (size 1.27 1.27)) (justify left)))
  (property "Value" "TCAN332" (at 131.6833 83.82 0) (show_name no) (do_not_autoplace no) (effects (font (size 1.27 1.27)) (justify left)))
  (property "Footprint" "Package_SO:SOIC-8_3.9x4.9mm_P1.27mm" (at 129.54 106.68 0) (hide yes) (show_name no) (do_not_autoplace no) (effects (font (size 1.27 1.27)
    (italic yes))))
  (property "Datasheet" "http://www.ti.com/lit/ds/symlink/tcan337.pdf" (at 129.54 93.98 0) (hide yes) (show_name no) (do_not_autoplace no) (effects (font (size 1.27 1.27))))
  (property "Description" "High-Speed CAN Transceiver, 1Mbps, 3.3V supply, SOT-23-8/SOIC-8" (at 129.54 93.98 0) (hide yes) (show_name no) (do_not_autoplace no) (effects (font (size 1.27 1.27))))
  (property "JLCPCB Part #" "C73651" (at 129.54 93.98 0) (hide yes) (show_name no) (do_not_autoplace no) (effects (font (size 1.27 1.27))))
  (pin "4")
  (pin "1")
  (pin "8")
  (pin "7")
  (pin "2")
  (pin "6")
  (pin "5")
  (pin "3"))
 (symbol
  (lib_id "power:GND")
  (at 181.61 97.79 0)
  (unit 1)
  (body_style 1)
  (exclude_from_sim no)
  (in_bom yes)
  (on_board yes)
  (in_pos_files yes)
  (dnp no)
  (property "Reference" "#PWR055" (at 181.61 104.14 0) (hide yes) (show_name no) (do_not_autoplace no) (effects (font (size 1.27 1.27))))
  (property "Value" "GND" (at 181.61 101.6 0) (show_name no) (do_not_autoplace no) (effects (font (size 1.27 1.27))))
  (property "Footprint" "" (at 181.61 97.79 0) (hide yes) (show_name no) (do_not_autoplace no) (effects (font (size 1.27 1.27))))
  (property "Datasheet" "" (at 181.61 97.79 0) (hide yes) (show_name no) (do_not_autoplace no) (effects (font (size 1.27 1.27))))
  (property "Description" "Power symbol creates a global label with name \"GND\" , ground" (at 181.61 97.79 0) (hide yes) (show_name no) (do_not_autoplace no) (effects (font (size 1.27 1.27))))
  (pin "1"))
 (symbol
  (lib_id "Device:R_Small")
  (at 151.13 119.38 90)
  (unit 1)
  (body_style 1)
  (exclude_from_sim no)
  (in_bom yes)
  (on_board yes)
  (in_pos_files yes)
  (dnp no)
  (property "Reference" "R13" (at 152.908 115.316 90) (show_name no) (do_not_autoplace no) (effects (font (size 1.27 1.27)) (justify left)))
  (property "Value" "60.4" (at 153.162 117.348 90) (show_name no) (do_not_autoplace no) (effects (font (size 1.27 1.27)) (justify left)))
  (property "Footprint" "Resistor_SMD:R_0603_1608Metric" (at 151.13 119.38 0) (hide yes) (show_name no) (do_not_autoplace no) (effects (font (size 1.27 1.27))))
  (property "Datasheet" "" (at 151.13 119.38 0) (hide yes) (show_name no) (do_not_autoplace no) (effects (font (size 1.27 1.27))))
  (property "Description" "Resistor, small symbol" (at 151.13 119.38 0) (hide yes) (show_name no) (do_not_autoplace no) (effects (font (size 1.27 1.27))))
  (property "LCSC Part #" "C23090" (at 151.13 119.38 0) (hide yes) (show_name no) (do_not_autoplace no) (effects (font (size 1.27 1.27))))
  (property "JLCPCB Part #" "C23090" (at 154.686 113.03 0) (hide yes) (show_name no) (do_not_autoplace no) (effects (font (size 1.27 1.27))))
  (property "Package" "0603" (at 151.13 119.38 0) (hide yes) (show_name no) (do_not_autoplace no) (effects (font (size 1.27 1.27))))
  (pin "1")
  (pin "2"))
 (symbol
  (lib_id "power:+3V3")
  (at 64.77 76.2 0)
  (unit 1)
  (body_style 1)
  (exclude_from_sim no)
  (in_bom yes)
  (on_board yes)
  (in_pos_files yes)
  (dnp no)
  (fields_autoplaced yes)
  (property "Reference" "#PWR0112" (at 64.77 80.01 0) (hide yes) (show_name no) (do_not_autoplace no) (effects (font (size 1.27 1.27))))
  (property "Value" "+3V3" (at 64.77 71.12 0) (show_name no) (do_not_autoplace no) (effects (font (size 1.27 1.27))))
  (property "Footprint" "" (at 64.77 76.2 0) (hide yes) (show_name no) (do_not_autoplace no) (effects (font (size 1.27 1.27))))
  (property "Datasheet" "" (at 64.77 76.2 0) (hide yes) (show_name no) (do_not_autoplace no) (effects (font (size 1.27 1.27))))
  (property "Description" "" (at 64.77 76.2 0) (hide yes) (show_name no) (do_not_autoplace no) (effects (font (size 1.27 1.27))))
  (pin "1"))
 (symbol
  (lib_id "power:GND")
  (at 198.12 120.65 0)
  (unit 1)
  (body_style 1)
  (exclude_from_sim no)
  (in_bom yes)
  (on_board yes)
  (in_pos_files yes)
  (dnp no)
  (property "Reference" "#PWR059" (at 198.12 127 0) (hide yes) (show_name no) (do_not_autoplace no) (effects (font (size 1.27 1.27))))
  (property "Value" "GND" (at 198.12 124.46 0) (show_name no) (do_not_autoplace no) (effects (font (size 1.27 1.27))))
  (property "Footprint" "" (at 198.12 120.65 0) (hide yes) (show_name no) (do_not_autoplace no) (effects (font (size 1.27 1.27))))
  (property "Datasheet" "" (at 198.12 120.65 0) (hide yes) (show_name no) (do_not_autoplace no) (effects (font (size 1.27 1.27))))
  (property "Description" "Power symbol creates a global label with name \"GND\" , ground" (at 198.12 120.65 0) (hide yes) (show_name no) (do_not_autoplace no) (effects (font (size 1.27 1.27))))
  (pin "1"))
 (symbol
  (lib_id "Connector:Conn_01x02_Socket")
  (at 247.65 101.6 0)
  (unit 1)
  (body_style 1)
  (exclude_from_sim no)
  (in_bom yes)
  (on_board yes)
  (in_pos_files yes)
  (dnp no)
  (fields_autoplaced yes)
  (property "Reference" "J5" (at 248.92 101.5999 0) (show_name no) (do_not_autoplace no) (effects (font (size 1.27 1.27)) (justify left)))
  (property "Value" "CAN_OUT" (at 248.92 104.1399 0) (show_name no) (do_not_autoplace no) (effects (font (size 1.27 1.27)) (justify left)))
  (property "Footprint" "Connector_JST:JST_XH_B2B-XH-AM_1x02_P2.50mm_Vertical" (at 247.65 101.6 0) (hide yes) (show_name no) (do_not_autoplace no) (effects (font (size 1.27 1.27))))
  (property "Datasheet" "" (at 247.65 101.6 0) (hide yes) (show_name no) (do_not_autoplace no) (effects (font (size 1.27 1.27))))
  (property "Description" "Generic connector, single row, 01x02, script generated" (at 247.65 101.6 0) (hide yes) (show_name no) (do_not_autoplace no) (effects (font (size 1.27 1.27))))
  (property "JLCPCB Part #" "C158012" (at 247.65 101.6 0) (hide yes) (show_name no) (do_not_autoplace no) (effects (font (size 1.27 1.27))))
  (property "FT Rotation Offset" "180" (at 247.65 101.6 0) (hide yes) (show_name no) (do_not_autoplace no) (effects (font (size 1.27 1.27))))
  (pin "2")
  (pin "1")))
